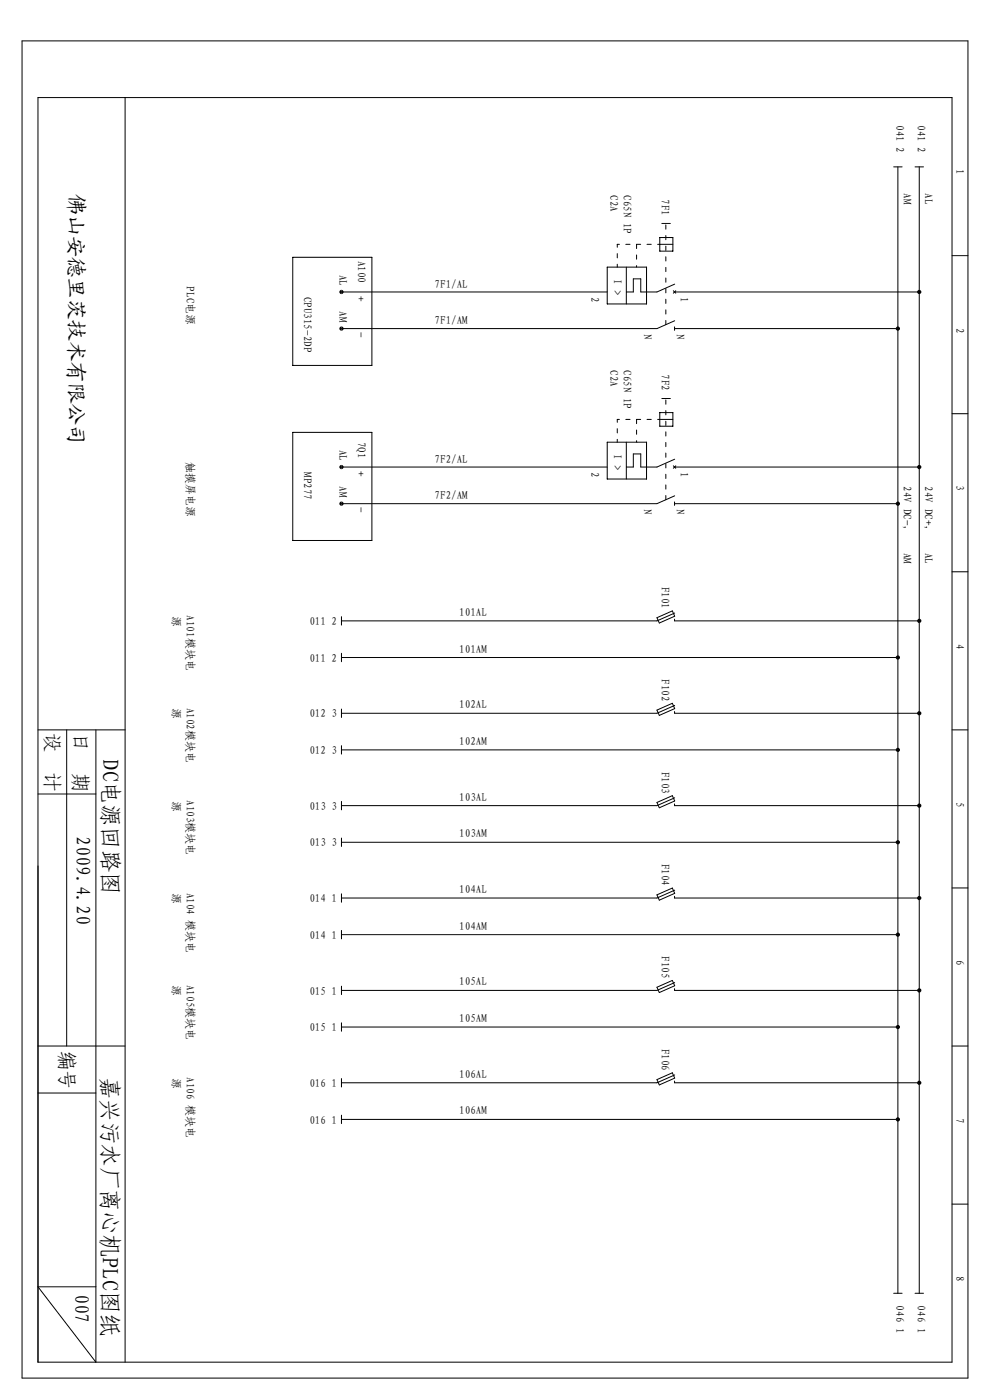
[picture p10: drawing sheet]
<svg xmlns="http://www.w3.org/2000/svg" width="210mm" height="297mm" viewBox="0 0 210 297" stroke-linecap="round" stroke-linejoin="round" font-family="sans-serif">
<g fill="none" stroke="#000" stroke-width=".21">
<path d="M4.7 8.7h200.6v283.7h-200.6zM8.1 20.7h193.8v268.3h-193.8zM26.5 20.7v268.3M189.5 35.4h1.8M190.4 35.4v239M194.1 35.4h1.8M195 35.4v239M62.1 54.6h16.8v22.9h-16.8zM128.8 56.7h8.3v7.8h-8.3zM132.8 56.7v7.8M139.9 51.8h2.8M139.9 50.4h2.8v2.9h-2.8z"/>
<path d="M140.4 47.4h1.8M201.9 54.2h3.4M72.4 61.9h56.4M142.8 61.7l.5 .5M143.1 69.3v.8M143.1 61.9h51.9M143.1 69.7h47.3M143.1 68.1l-3.8 1.6h-66.9M143.1 60.3l-3.8 1.6h-3.4v-2.7h-1.6v2.7h-1.5M143.3 61.7l-.5 .5M62.1 91.7h16.8v23h-16.8zM72.4 99.1h56.4"/>
<path d="M128.8 93.8h8.3v7.8h-8.3zM132.8 93.8v7.8M139.9 89h2.8M139.9 87.5h2.8v2.9h-2.8zM140.4 84.6h1.8M142.8 98.8l.5 .6M143.1 99.1h51.9M143.1 97.4l-3.8 1.7h-3.4v-2.8h-1.6v2.8h-1.5M143.3 98.8l-.5 .6M201.9 87.8h3.4M143.1 106.5v.7M143.1 106.9h47.3"/>
<path d="M143.1 105.2l-3.8 1.7h-66.9M72.4 139.5h118M72.4 130.8v1.8M72.4 138.6v1.8M139.3 131.1l3.3-1.5 .5 1.1-3.3 1.5zM143.1 131.4v.3h51.9M143.1 130.1l-3.8 1.6h-66.9M201.9 121.3h3.4M8.1 154.9h18.4M14.1 154.9v67M20.3 154.9v134.1l-12.2-16h12.2M72.4 159.1h118"/>
<path d="M72.4 150.4v1.8M72.4 158.2v1.8M139.3 150.7l3.3-1.5 .5 1.1-3.3 1.5zM143.1 151v.3h51.9M143.1 149.7l-3.8 1.6h-66.9M201.9 154.9h3.4M8.1 168.5h12.2M72.4 178.7h118M72.4 170v1.8M72.4 177.8v1.8M139.3 170.3l3.3-1.5 .5 1.1-3.3 1.5zM143.1 170.6v.3h51.9"/>
<path d="M143.1 169.3l-3.8 1.6h-66.9M8.1 183.7v105.3M72.4 198.3h118M72.4 189.6v1.8M72.4 197.4v1.8M139.3 189.9l3.3-1.5 .5 1.1-3.3 1.5zM143.1 190.2v.3h51.9M143.1 188.9l-3.8 1.6h-66.9M201.9 188.4h3.4M72.4 217.9h118M72.4 209.2v1.8M72.4 217v1.8"/>
<path d="M139.3 209.5l3.3-1.5 .5 1.1-3.3 1.5zM143.1 209.8v.3h51.9M143.1 208.5l-3.8 1.6h-66.9M8.1 231.9h12.2M8.1 221.9h18.4M72.4 237.5h118M72.4 228.8v1.8M72.4 236.6v1.8M139.3 229.1l3.3-1.5 .5 1.1-3.3 1.5zM143.1 229.4v.3h51.9M143.1 228.1l-3.8 1.6h-66.9M201.9 221.9h3.4"/>
<path d="M201.9 255.5h3.4M189.5 274.4h1.8M194.1 274.4h1.8"/>
</g>
<g fill="#000">
<path d="M72.2 61.6l.2-.1v.9a.45 .45 0 0 1-.4-.3 .45 .45 0 0 1 .2-.5z" fill-rule="evenodd"/>
<path d="M72.4 61.5a.45 .45 0 0 1 .5 .4 .45 .45 0 0 1-.5 .5z" fill-rule="evenodd"/>
<path d="M72.2 69.3h.2v.9a.45 .45 0 0 1-.4-.4 .45 .45 0 0 1 .2-.5z" fill-rule="evenodd"/>
<path d="M72.4 69.3a.45 .45 0 0 1 .5 .4 .45 .45 0 0 1-.5 .5z" fill-rule="evenodd"/>
<path d="M190 69.5l.4-.2v.9a.45 .45 0 0 1-.4-.7z" fill-rule="evenodd"/>
<path d="M190.4 69.3a.45 .45 0 0 1 .5 .4 .45 .45 0 0 1-.5 .5z" fill-rule="evenodd"/>
<path d="M194.7 61.6l.3-.1v.9a.45 .45 0 0 1-.5-.3 .45 .45 0 0 1 .2-.5z" fill-rule="evenodd"/>
<path d="M195 61.5a.45 .45 0 0 1 .4 .4 .45 .45 0 0 1-.4 .5z" fill-rule="evenodd"/>
<path d="M72.2 98.7l.2-.1v.9a.45 .45 0 0 1-.4-.3 .45 .45 0 0 1 .2-.5z" fill-rule="evenodd"/>
<path d="M72.4 98.6a.45 .45 0 0 1 .5 .5 .45 .45 0 0 1-.5 .4z" fill-rule="evenodd"/>
<path d="M194.7 98.7l.3-.1v.9a.45 .45 0 0 1-.5-.3 .45 .45 0 0 1 .2-.5z" fill-rule="evenodd"/>
<path d="M195 98.6a.45 .45 0 0 1 .4 .5 .45 .45 0 0 1-.4 .4z" fill-rule="evenodd"/>
<path d="M72.2 106.5l.2-.1v.9a.45 .45 0 0 1-.4-.3 .45 .45 0 0 1 .2-.5z" fill-rule="evenodd"/>
<path d="M72.4 106.4a.45 .45 0 0 1 .5 .5 .45 .45 0 0 1-.5 .4z" fill-rule="evenodd"/>
<path d="M190 106.6l.4-.2v.9a.45 .45 0 0 1-.4-.7z" fill-rule="evenodd"/>
<path d="M190.4 106.4a.45 .45 0 0 1 .5 .5 .45 .45 0 0 1-.5 .4z" fill-rule="evenodd"/>
<path d="M190 139.3l.4-.2v.9a.45 .45 0 0 1-.4-.7z" fill-rule="evenodd"/>
<path d="M190.4 139.1a.45 .45 0 0 1 .5 .4 .45 .45 0 0 1-.5 .5z" fill-rule="evenodd"/>
<path d="M194.7 131.3h.3v.9a.45 .45 0 0 1-.5-.4 .45 .45 0 0 1 .2-.5z" fill-rule="evenodd"/>
<path d="M195 131.3a.45 .45 0 0 1 .4 .4 .45 .45 0 0 1-.4 .5z" fill-rule="evenodd"/>
<path d="M190 158.9l.4-.2v.9a.45 .45 0 0 1-.4-.7z" fill-rule="evenodd"/>
<path d="M190.4 158.7a.45 .45 0 0 1 .5 .4 .45 .45 0 0 1-.5 .5z" fill-rule="evenodd"/>
<path d="M194.7 150.9h.3v.9a.45 .45 0 0 1-.5-.4 .45 .45 0 0 1 .2-.5z" fill-rule="evenodd"/>
<path d="M195 150.9a.45 .45 0 0 1 .4 .4 .45 .45 0 0 1-.4 .5z" fill-rule="evenodd"/>
<path d="M190.2 178.3h.2v.9a.45 .45 0 0 1-.4-.4 .45 .45 0 0 1 .2-.5z" fill-rule="evenodd"/>
<path d="M190.4 178.3a.45 .45 0 0 1 .5 .4 .45 .45 0 0 1-.5 .5z" fill-rule="evenodd"/>
<path d="M194.7 170.5h.3v.9a.45 .45 0 0 1-.5-.4 .45 .45 0 0 1 .2-.5z" fill-rule="evenodd"/>
<path d="M195 170.5a.45 .45 0 0 1 .4 .4 .45 .45 0 0 1-.4 .5z" fill-rule="evenodd"/>
<path d="M190 198.1l.4-.2v.9a.45 .45 0 0 1-.4-.7z" fill-rule="evenodd"/>
<path d="M190.4 197.9a.45 .45 0 0 1 .5 .4 .45 .45 0 0 1-.5 .5z" fill-rule="evenodd"/>
<path d="M194.6 190.3l.4-.2v.9a.45 .45 0 0 1-.4-.7z" fill-rule="evenodd"/>
<path d="M195 190.1a.45 .45 0 0 1 .4 .4 .45 .45 0 0 1-.4 .5z" fill-rule="evenodd"/>
<path d="M190.2 217.5h.2v.9a.45 .45 0 0 1-.4-.4 .45 .45 0 0 1 .2-.5z" fill-rule="evenodd"/>
<path d="M190.4 217.5a.45 .45 0 0 1 .5 .4 .45 .45 0 0 1-.5 .5z" fill-rule="evenodd"/>
<path d="M194.7 209.7h.3v.9a.45 .45 0 0 1-.5-.4 .45 .45 0 0 1 .2-.5z" fill-rule="evenodd"/>
<path d="M195 209.7a.45 .45 0 0 1 .4 .4 .45 .45 0 0 1-.4 .5z" fill-rule="evenodd"/>
<path d="M190 237.3l.4-.2v.9a.45 .45 0 0 1-.4-.7z" fill-rule="evenodd"/>
<path d="M190.4 237.1a.45 .45 0 0 1 .5 .4 .45 .45 0 0 1-.5 .5z" fill-rule="evenodd"/>
<path d="M194.7 229.3h.3v.9a.45 .45 0 0 1-.5-.4 .45 .45 0 0 1 .2-.5z" fill-rule="evenodd"/>
<path d="M195 229.3a.45 .45 0 0 1 .4 .4 .45 .45 0 0 1-.4 .5z" fill-rule="evenodd"/>
</g>
<path d="M135 51.8v4.9M141.2 68.9v-21.2M135 89v4.8M141.2 106v-21.1" fill="none" stroke="#000" stroke-width=".21" stroke-dasharray=".9 1.4"/>
<path d="M139.9 51.8h-9M139.9 89h-9" fill="none" stroke="#000" stroke-width=".21" stroke-dasharray=".9 1.4" stroke-dashoffset=".4"/>
<path d="M130.9 51.8v4.9M130.9 89v4.8" fill="none" stroke="#000" stroke-width=".21" stroke-dasharray=".9 1.4" stroke-dashoffset=".3"/>
<g font-size="4.8">
<text x="21.7" y="161.1" transform="rotate(90 21.7 161.1)">DC电源回路图</text>
<text x="21.6" y="228.4" transform="rotate(90 21.6 228.4)">嘉兴污水厂离心机PLC图纸</text>
</g>
<text font-size="4.5" x="14.6" y="41.2" transform="rotate(90 14.6 41.2)">佛山安德里茨技术有限公司</text>
<g font-size="4.2">
<text x="9.7" y="155.5" transform="rotate(90 9.7 155.5)">设</text>
<text x="15.6" y="155.6" transform="rotate(90 15.6 155.6)">日</text>
<text x="9.7" y="163.9" transform="rotate(90 9.7 163.9)">计</text>
<text x="15.6" y="164" transform="rotate(90 15.6 164)">期</text>
<text x="16.2" y="177.4" transform="rotate(90 16.2 177.4)">2009.4.20</text>
<text x="12.8" y="222.9" transform="rotate(90 12.8 222.9)">编号</text>
<text x="15.9" y="274.5" transform="rotate(90 15.9 274.5)">007</text>
</g>
<g font-size="2.4">
<text x="190.1" y="26.5" transform="rotate(90 190.1 26.5)">041 2</text>
<text x="194.6" y="26.5" transform="rotate(90 194.6 26.5)">041 2</text>
<text x="202.8" y="35.9" transform="rotate(90 202.8 35.9)">1</text>
<text x="129.4" y="41.4" transform="rotate(90 129.4 41.4)">C2A</text>
<text x="132.2" y="41.4" transform="rotate(90 132.2 41.4)">C65N 1P</text>
<text x="191.6" y="41" transform="rotate(90 191.6 41)">AM</text>
<text x="196.2" y="41" transform="rotate(90 196.2 41)">AL</text>
<text x="140.3" y="42.3" transform="rotate(90 140.3 42.3)">7F1</text>
<text x="71.9" y="58.3" transform="rotate(90 71.9 58.3)">AL</text>
<text x="75.9" y="55.3" transform="rotate(90 75.9 55.3)">A100</text>
<text x="130.2" y="59.2" transform="rotate(90 130.2 59.2)">I &gt;</text>
<text x="39.6" y="60.8" transform="rotate(90 39.6 60.8)">PLC电源</text>
<text x="64.4" y="63" transform="rotate(90 64.4 63)">CPU315-2DP</text>
<text x="75.8" y="62.7" transform="rotate(90 75.8 62.7)">+</text>
<text x="92.2" y="61">7F1/AL</text>
<text x="125.4" y="63.1" transform="rotate(90 125.4 63.1)">2</text>
<text x="144.4" y="63" transform="rotate(90 144.4 63)">1</text>
<text x="71.9" y="66.1" transform="rotate(90 71.9 66.1)">AM</text>
<text x="75.8" y="70.5" transform="rotate(90 75.8 70.5)">-</text>
<text x="92.2" y="68.8">7F1/AM</text>
<text x="136.6" y="70.9" transform="rotate(90 136.6 70.9)">N</text>
<text x="143.5" y="70.9" transform="rotate(90 143.5 70.9)">N</text>
<text x="202.8" y="69.5" transform="rotate(90 202.8 69.5)">2</text>
<text x="129.4" y="78.5" transform="rotate(90 129.4 78.5)">C2A</text>
<text x="132.2" y="78.5" transform="rotate(90 132.2 78.5)">C65N 1P</text>
<text x="140.3" y="79.4" transform="rotate(90 140.3 79.4)">7F2</text>
<text x="71.9" y="95.4" transform="rotate(90 71.9 95.4)">AL</text>
<text x="75.9" y="93.7" transform="rotate(90 75.9 93.7)">7Q1</text>
<text x="39.6" y="98" transform="rotate(90 39.6 98)">触摸屏电源</text>
<text x="64.4" y="100.2" transform="rotate(90 64.4 100.2)">MP277</text>
<text x="75.8" y="99.8" transform="rotate(90 75.8 99.8)">+</text>
<text x="92.2" y="98.2">7F2/AL</text>
<text x="125.4" y="100.2" transform="rotate(90 125.4 100.2)">2</text>
<text x="130.2" y="96.3" transform="rotate(90 130.2 96.3)">I &gt;</text>
<text x="144.4" y="100.2" transform="rotate(90 144.4 100.2)">1</text>
<text x="71.9" y="103.2" transform="rotate(90 71.9 103.2)">AM</text>
<text x="75.8" y="107.6" transform="rotate(90 75.8 107.6)">-</text>
<text x="92.2" y="106">7F2/AM</text>
<text x="191.6" y="103.2" transform="rotate(90 191.6 103.2)">24V DC-，</text>
<text x="196.2" y="103.2" transform="rotate(90 196.2 103.2)">24V DC+，</text>
<text x="202.8" y="102.9" transform="rotate(90 202.8 102.9)">3</text>
<text x="136.6" y="108.1" transform="rotate(90 136.6 108.1)">N</text>
<text x="143.5" y="108.1" transform="rotate(90 143.5 108.1)">N</text>
<text x="191.6" y="117.3" transform="rotate(90 191.6 117.3)">AM</text>
<text x="196.2" y="117.3" transform="rotate(90 196.2 117.3)">AL</text>
<text x="140.3" y="124.5" transform="rotate(90 140.3 124.5)">F101</text>
<text x="36.6" y="130.7" transform="rotate(90 36.6 130.7)">源</text>
<text x="39.6" y="130.6" transform="rotate(90 39.6 130.6)">A101模块电</text>
<text x="97.4" y="130.7">101AL</text>
<text x="65.6" y="132.6">011 2</text>
<text x="202.8" y="136.6" transform="rotate(90 202.8 136.6)">4</text>
<text x="65.6" y="140.4">011 2</text>
<text x="97.4" y="138.4">101AM</text>
<text x="140.3" y="144.1" transform="rotate(90 140.3 144.1)">F102</text>
<text x="36.6" y="150.3" transform="rotate(90 36.6 150.3)">源</text>
<text x="39.6" y="150.2" transform="rotate(90 39.6 150.2)">A102模块电</text>
<text x="65.6" y="152.2">012 3</text>
<text x="97.4" y="150.3">102AL</text>
<text x="65.6" y="160">012 3</text>
<text x="97.4" y="158">102AM</text>
<text x="140.3" y="163.7" transform="rotate(90 140.3 163.7)">F103</text>
<text x="36.6" y="169.9" transform="rotate(90 36.6 169.9)">源</text>
<text x="39.6" y="169.8" transform="rotate(90 39.6 169.8)">A103模块电</text>
<text x="65.6" y="171.8">013 3</text>
<text x="97.4" y="169.9">103AL</text>
<text x="202.8" y="170.1" transform="rotate(90 202.8 170.1)">5</text>
<text x="65.6" y="179.6">013 3</text>
<text x="97.4" y="177.6">103AM</text>
<text x="140.3" y="183.3" transform="rotate(90 140.3 183.3)">F104</text>
<text x="36.6" y="189.5" transform="rotate(90 36.6 189.5)">源</text>
<text x="39.6" y="189.4" transform="rotate(90 39.6 189.4)">A104 模块电</text>
<text x="65.6" y="191.4">014 1</text>
<text x="97.4" y="189.5">104AL</text>
<text x="97.4" y="197.2">104AM</text>
<text x="65.6" y="199.2">014 1</text>
<text x="140.3" y="202.9" transform="rotate(90 140.3 202.9)">F105</text>
<text x="202.8" y="203.6" transform="rotate(90 202.8 203.6)">6</text>
<text x="36.6" y="209.1" transform="rotate(90 36.6 209.1)">源</text>
<text x="39.6" y="209" transform="rotate(90 39.6 209)">A105模块电</text>
<text x="97.4" y="209.1">105AL</text>
<text x="65.6" y="211">015 1</text>
<text x="65.6" y="218.8">015 1</text>
<text x="97.4" y="216.8">105AM</text>
<text x="140.3" y="222.5" transform="rotate(90 140.3 222.5)">F106</text>
<text x="36.6" y="228.7" transform="rotate(90 36.6 228.7)">源</text>
<text x="39.6" y="228.6" transform="rotate(90 39.6 228.6)">A106 模块电</text>
<text x="65.6" y="230.6">016 1</text>
<text x="97.4" y="228.7">106AL</text>
<text x="65.6" y="238.4">016 1</text>
<text x="97.4" y="236.4">106AM</text>
<text x="202.8" y="237.2" transform="rotate(90 202.8 237.2)">7</text>
<text x="202.8" y="270.7" transform="rotate(90 202.8 270.7)">8</text>
<text x="190.1" y="277" transform="rotate(90 190.1 277)">046 1</text>
<text x="194.6" y="277" transform="rotate(90 194.6 277)">046 1</text>
</g>
</svg>
